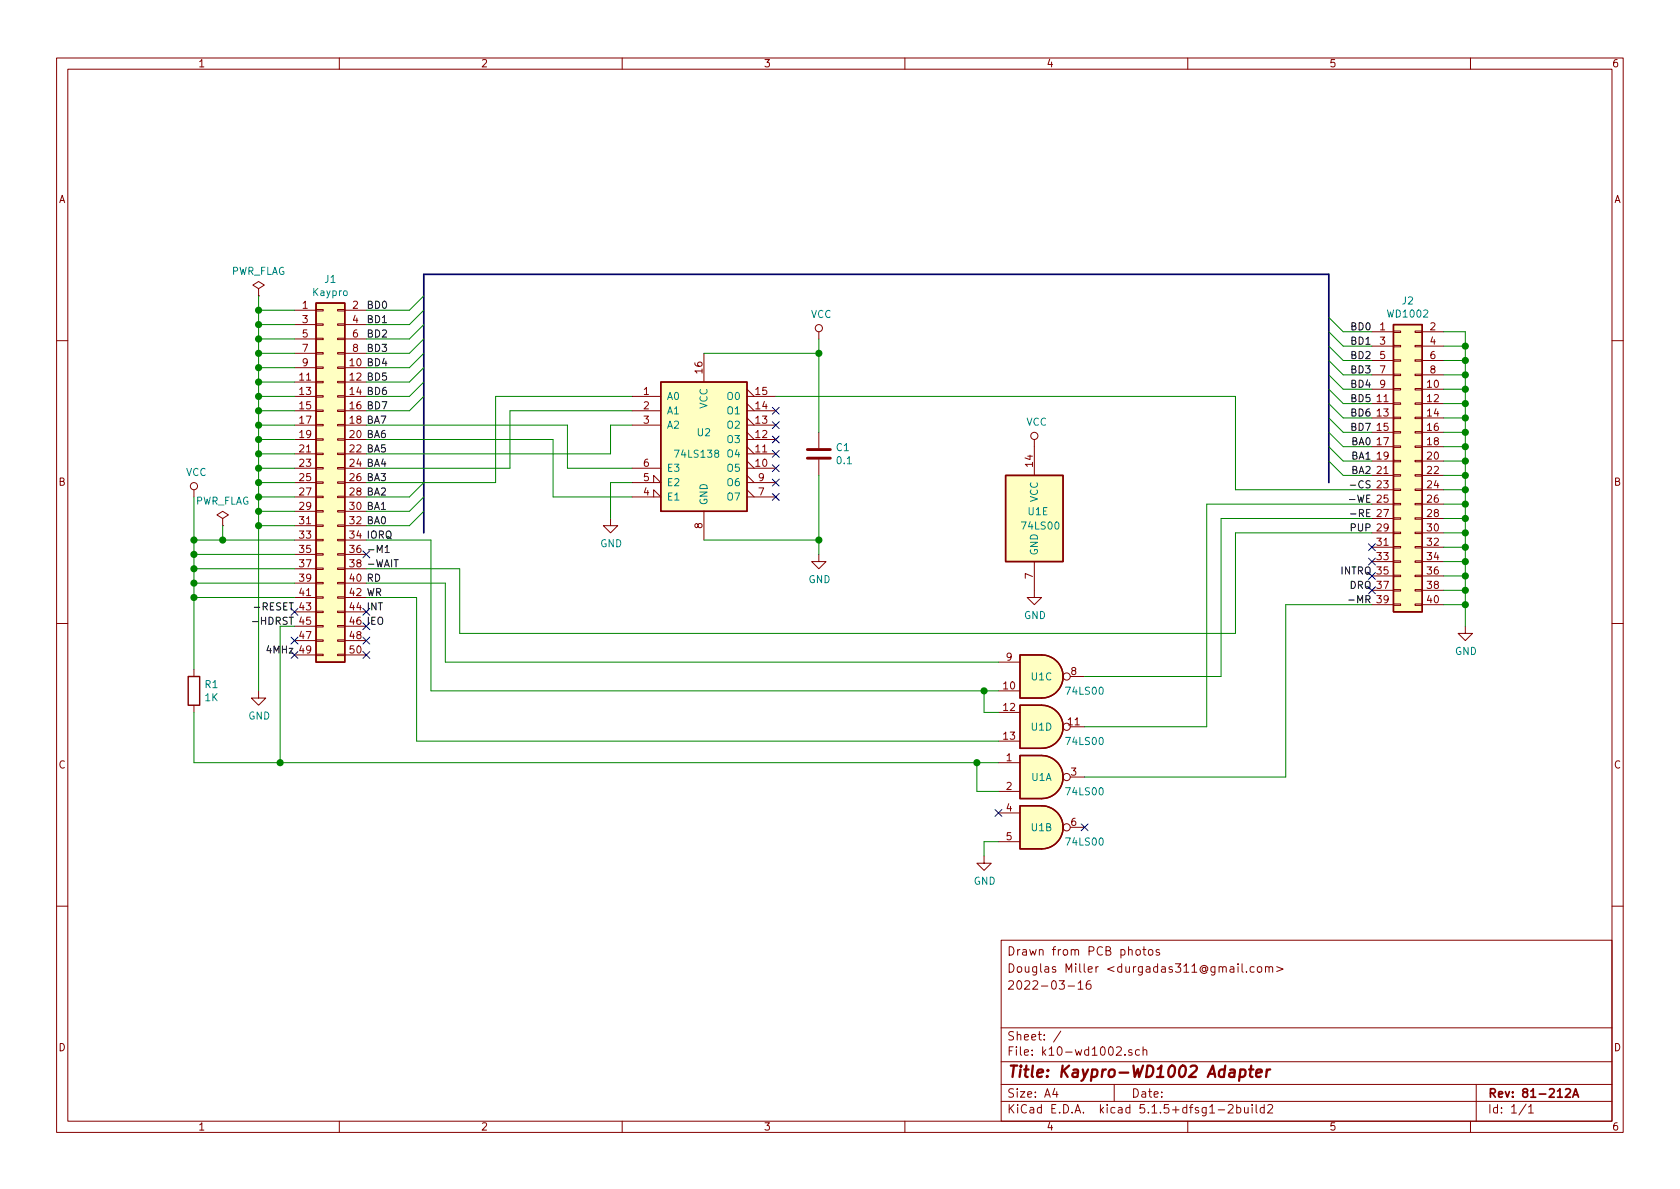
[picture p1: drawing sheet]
EESchema Schematic File Version 4
EELAYER 30 0
EELAYER END
$Descr A4 11693 8268
encoding utf-8
Sheet 1 1
Title "Kaypro-WD1002 Adapter"
Date ""
Rev "81-212A"
Comp ""
Comment1 ""
Comment2 "2022-03-16"
Comment3 "Douglas Miller <durgadas311@gmail.com>"
Comment4 "Drawn from PCB photos"
$EndDescr
$Comp
L Connector_Generic:Conn_02x20_Odd_Even J2
U 1 1
P 9750 3200
F 0 "J2" H 9800 4317 50  0000 C CNN
F 1 "WD1002" H 9800 4226 50  0000 C CNN
F 2 "" H 9750 3200 50  0001 C CNN
F 3 "~" H 9750 3200 50  0001 C CNN
	1    9750 3200
	1    0    0    -1  
$EndComp
$Comp
L 74xx:74LS138 U2
U 1 1
P 4900 3050
F 0 "U2" H 4900 3100 50  0000 C CNN
F 1 "74LS138" H 4850 2950 50  0000 C CNN
F 2 "" H 4900 3050 50  0001 C CNN
F 3 "http://www.ti.com/lit/gpn/sn74LS138" H 4900 3050 50  0001 C CNN
	1    4900 3050
	1    0    0    -1  
$EndComp
$Comp
L 74xx:74LS00 U1
U 1 1
P 7250 5400
F 0 "U1" H 7250 5400 50  0000 C CNN
F 1 "74LS00" H 7550 5300 50  0000 C CNN
F 2 "" H 7250 5400 50  0001 C CNN
F 3 "http://www.ti.com/lit/gpn/sn74ls00" H 7250 5400 50  0001 C CNN
	1    7250 5400
	1    0    0    -1  
$EndComp
$Comp
L 74xx:74LS00 U1
U 2 1
P 7250 5750
F 0 "U1" H 7250 5750 50  0000 C CNN
F 1 "74LS00" H 7550 5650 50  0000 C CNN
F 2 "" H 7250 5750 50  0001 C CNN
F 3 "http://www.ti.com/lit/gpn/sn74ls00" H 7250 5750 50  0001 C CNN
	2    7250 5750
	1    0    0    -1  
$EndComp
$Comp
L 74xx:74LS00 U1
U 3 1
P 7250 4700
F 0 "U1" H 7250 4700 50  0000 C CNN
F 1 "74LS00" H 7550 4600 50  0000 C CNN
F 2 "" H 7250 4700 50  0001 C CNN
F 3 "http://www.ti.com/lit/gpn/sn74ls00" H 7250 4700 50  0001 C CNN
	3    7250 4700
	1    0    0    -1  
$EndComp
$Comp
L 74xx:74LS00 U1
U 4 1
P 7250 5050
F 0 "U1" H 7250 5050 50  0000 C CNN
F 1 "74LS00" H 7550 4950 50  0000 C CNN
F 2 "" H 7250 5050 50  0001 C CNN
F 3 "http://www.ti.com/lit/gpn/sn74ls00" H 7250 5050 50  0001 C CNN
	4    7250 5050
	1    0    0    -1  
$EndComp
$Comp
L power:GND #PWR0101
U 1 1
P 1800 4800
F 0 "#PWR0101" H 1800 4550 50  0001 C CNN
F 1 "GND" H 1805 4627 50  0000 C CNN
F 2 "" H 1800 4800 50  0001 C CNN
F 3 "" H 1800 4800 50  0001 C CNN
	1    1800 4800
	1    0    0    -1  
$EndComp
Wire Wire Line
	1800 4800 1800 3650
Wire Wire Line
	1800 2150 2050 2150
Wire Wire Line
	2050 2250 1800 2250
Connection ~ 1800 2250
Wire Wire Line
	1800 2250 1800 2150
Wire Wire Line
	2050 2350 1800 2350
Connection ~ 1800 2350
Wire Wire Line
	1800 2350 1800 2250
Wire Wire Line
	2050 2450 1800 2450
Connection ~ 1800 2450
Wire Wire Line
	1800 2450 1800 2350
Wire Wire Line
	2050 2550 1800 2550
Connection ~ 1800 2550
Wire Wire Line
	1800 2550 1800 2450
Wire Wire Line
	2050 2650 1800 2650
Connection ~ 1800 2650
Wire Wire Line
	1800 2650 1800 2550
Wire Wire Line
	2050 2750 1800 2750
Connection ~ 1800 2750
Wire Wire Line
	1800 2750 1800 2650
Wire Wire Line
	2050 2850 1800 2850
Connection ~ 1800 2850
Wire Wire Line
	1800 2850 1800 2750
Wire Wire Line
	2050 2950 1800 2950
Connection ~ 1800 2950
Wire Wire Line
	1800 2950 1800 2850
Wire Wire Line
	2050 3050 1800 3050
Connection ~ 1800 3050
Wire Wire Line
	1800 3050 1800 2950
Wire Wire Line
	2050 3150 1800 3150
Connection ~ 1800 3150
Wire Wire Line
	1800 3150 1800 3050
Wire Wire Line
	2050 3250 1800 3250
Connection ~ 1800 3250
Wire Wire Line
	1800 3250 1800 3150
Wire Wire Line
	2050 3350 1800 3350
Connection ~ 1800 3350
Wire Wire Line
	1800 3350 1800 3250
Wire Wire Line
	2050 3450 1800 3450
Connection ~ 1800 3450
Wire Wire Line
	1800 3450 1800 3350
Wire Wire Line
	2050 3650 1800 3650
Connection ~ 1800 3650
Wire Wire Line
	1800 3650 1800 3550
Wire Wire Line
	2050 3550 1800 3550
Connection ~ 1800 3550
Wire Wire Line
	1800 3550 1800 3450
$Comp
L power:VCC #PWR0102
U 1 1
P 1350 3450
F 0 "#PWR0102" H 1350 3300 50  0001 C CNN
F 1 "VCC" H 1367 3623 50  0000 C CNN
F 2 "" H 1350 3450 50  0001 C CNN
F 3 "" H 1350 3450 50  0001 C CNN
	1    1350 3450
	1    0    0    -1  
$EndComp
Wire Wire Line
	1350 3450 1350 3750
Wire Wire Line
	1350 4150 2050 4150
Wire Wire Line
	2050 4050 1350 4050
Connection ~ 1350 4050
Wire Wire Line
	1350 4050 1350 4150
Wire Wire Line
	2050 3950 1350 3950
Connection ~ 1350 3950
Wire Wire Line
	1350 3950 1350 4050
Wire Wire Line
	2050 3850 1350 3850
Connection ~ 1350 3850
Wire Wire Line
	1350 3850 1350 3950
Wire Wire Line
	2050 3750 1550 3750
Connection ~ 1350 3750
Wire Wire Line
	1350 3750 1350 3850
Text Label 2550 2150 0    50   ~ 0
BD0
Text Label 2550 2250 0    50   ~ 0
BD1
Text Label 2550 2350 0    50   ~ 0
BD2
Text Label 2550 2450 0    50   ~ 0
BD3
Text Label 2550 2550 0    50   ~ 0
BD4
Text Label 2550 2650 0    50   ~ 0
BD5
Text Label 2550 2750 0    50   ~ 0
BD6
Text Label 2550 2850 0    50   ~ 0
BD7
Text Label 2550 2950 0    50   ~ 0
BA7
Text Label 2550 3050 0    50   ~ 0
BA6
Text Label 2550 3150 0    50   ~ 0
BA5
Text Label 2550 3250 0    50   ~ 0
BA4
Text Label 2550 3350 0    50   ~ 0
BA3
Text Label 2550 3450 0    50   ~ 0
BA2
Text Label 2550 3550 0    50   ~ 0
BA1
Text Label 2550 3650 0    50   ~ 0
BA0
Text Label 2550 4050 0    50   ~ 0
RD
Text Label 2550 4150 0    50   ~ 0
WR
Text Label 2550 3950 0    50   ~ 0
-WAIT
Text Label 2550 4350 0    50   ~ 0
IEO
Text Label 2550 4250 0    50   ~ 0
INT
Text Label 2050 4350 2    50   ~ 0
-HDRST
Text Label 2050 4550 2    50   ~ 0
4MHz
$Comp
L Device:C C1
U 1 1
P 5700 3150
F 0 "C1" H 5815 3196 50  0000 L CNN
F 1 "0.1" H 5815 3105 50  0000 L CNN
F 2 "" H 5738 3000 50  0001 C CNN
F 3 "~" H 5700 3150 50  0001 C CNN
	1    5700 3150
	1    0    0    -1  
$EndComp
$Comp
L power:GND #PWR0103
U 1 1
P 5700 3850
F 0 "#PWR0103" H 5700 3600 50  0001 C CNN
F 1 "GND" H 5705 3677 50  0000 C CNN
F 2 "" H 5700 3850 50  0001 C CNN
F 3 "" H 5700 3850 50  0001 C CNN
	1    5700 3850
	1    0    0    -1  
$EndComp
Wire Wire Line
	5700 3850 5700 3750
Wire Wire Line
	5700 3000 5700 2450
$Comp
L Device:R R1
U 1 1
P 1350 4800
F 0 "R1" H 1420 4846 50  0000 L CNN
F 1 "1K" H 1420 4755 50  0000 L CNN
F 2 "" V 1280 4800 50  0001 C CNN
F 3 "~" H 1350 4800 50  0001 C CNN
	1    1350 4800
	1    0    0    -1  
$EndComp
Wire Wire Line
	6950 5500 6800 5500
Wire Wire Line
	6800 5500 6800 5300
Wire Wire Line
	6950 5300 6800 5300
Connection ~ 6800 5300
Wire Wire Line
	7550 5400 8950 5400
Wire Wire Line
	8950 5400 8950 4200
Wire Wire Line
	8950 4200 9550 4200
Wire Wire Line
	6950 4950 6850 4950
Wire Wire Line
	6850 4950 6850 4800
Wire Wire Line
	6850 4800 6950 4800
$Comp
L power:GND #PWR0104
U 1 1
P 10200 4350
F 0 "#PWR0104" H 10200 4100 50  0001 C CNN
F 1 "GND" H 10205 4177 50  0000 C CNN
F 2 "" H 10200 4350 50  0001 C CNN
F 3 "" H 10200 4350 50  0001 C CNN
	1    10200 4350
	1    0    0    -1  
$EndComp
Wire Wire Line
	10200 4350 10200 4200
Wire Wire Line
	10200 2300 10050 2300
Wire Wire Line
	10050 2400 10200 2400
Connection ~ 10200 2400
Wire Wire Line
	10200 2400 10200 2300
Wire Wire Line
	10050 2500 10200 2500
Connection ~ 10200 2500
Wire Wire Line
	10200 2500 10200 2400
Wire Wire Line
	10050 2600 10200 2600
Connection ~ 10200 2600
Wire Wire Line
	10200 2600 10200 2500
Wire Wire Line
	10050 2700 10200 2700
Connection ~ 10200 2700
Wire Wire Line
	10200 2700 10200 2600
Wire Wire Line
	10050 2800 10200 2800
Connection ~ 10200 2800
Wire Wire Line
	10200 2800 10200 2700
Wire Wire Line
	10050 2900 10200 2900
Connection ~ 10200 2900
Wire Wire Line
	10200 2900 10200 2800
Wire Wire Line
	10050 3000 10200 3000
Connection ~ 10200 3000
Wire Wire Line
	10200 3000 10200 2900
Wire Wire Line
	10050 3100 10200 3100
Connection ~ 10200 3100
Wire Wire Line
	10200 3100 10200 3000
Wire Wire Line
	10050 3200 10200 3200
Connection ~ 10200 3200
Wire Wire Line
	10200 3200 10200 3100
Wire Wire Line
	10050 3300 10200 3300
Connection ~ 10200 3300
Wire Wire Line
	10200 3300 10200 3200
Wire Wire Line
	10050 3400 10200 3400
Connection ~ 10200 3400
Wire Wire Line
	10200 3400 10200 3300
Wire Wire Line
	10050 3500 10200 3500
Connection ~ 10200 3500
Wire Wire Line
	10200 3500 10200 3400
Wire Wire Line
	10050 3600 10200 3600
Connection ~ 10200 3600
Wire Wire Line
	10200 3600 10200 3500
Wire Wire Line
	10050 3700 10200 3700
Connection ~ 10200 3700
Wire Wire Line
	10200 3700 10200 3600
Wire Wire Line
	10050 3800 10200 3800
Connection ~ 10200 3800
Wire Wire Line
	10200 3800 10200 3700
Wire Wire Line
	10050 3900 10200 3900
Connection ~ 10200 3900
Wire Wire Line
	10200 3900 10200 3800
Wire Wire Line
	10050 4000 10200 4000
Connection ~ 10200 4000
Wire Wire Line
	10200 4000 10200 3900
Wire Wire Line
	10050 4100 10200 4100
Connection ~ 10200 4100
Wire Wire Line
	10200 4100 10200 4000
Wire Wire Line
	10050 4200 10200 4200
Connection ~ 10200 4200
Wire Wire Line
	10200 4200 10200 4100
Text Label 9550 2300 2    50   ~ 0
BD0
Text Label 9550 2400 2    50   ~ 0
BD1
Text Label 9550 2500 2    50   ~ 0
BD2
Text Label 9550 2600 2    50   ~ 0
BD3
Text Label 9550 2700 2    50   ~ 0
BD4
Text Label 9550 2800 2    50   ~ 0
BD5
Text Label 9550 2900 2    50   ~ 0
BD6
Text Label 9550 3000 2    50   ~ 0
BD7
Text Label 9550 3100 2    50   ~ 0
BA0
Text Label 9550 3200 2    50   ~ 0
BA1
Text Label 9550 3300 2    50   ~ 0
BA2
Text Label 9550 3400 2    50   ~ 0
-CS
Text Label 9550 3500 2    50   ~ 0
-WE
Text Label 9550 3600 2    50   ~ 0
-RE
Text Label 9550 3700 2    50   ~ 0
PUP
Text Label 9550 4000 2    50   ~ 0
INTRQ
Text Label 9550 4100 2    50   ~ 0
DRQ
Text Label 9550 4200 2    50   ~ 0
-MR
Wire Wire Line
	7550 4700 8500 4700
Wire Wire Line
	8500 4700 8500 3600
Wire Wire Line
	8500 3600 9550 3600
Wire Wire Line
	7550 5050 8400 5050
Wire Wire Line
	8400 5050 8400 3500
Wire Wire Line
	8400 3500 9550 3500
Wire Wire Line
	8600 2750 8600 3400
Wire Wire Line
	8600 3400 9550 3400
$Comp
L power:GND #PWR0105
U 1 1
P 6850 5950
F 0 "#PWR0105" H 6850 5700 50  0001 C CNN
F 1 "GND" H 6855 5777 50  0000 C CNN
F 2 "" H 6850 5950 50  0001 C CNN
F 3 "" H 6850 5950 50  0001 C CNN
	1    6850 5950
	1    0    0    -1  
$EndComp
Wire Wire Line
	6950 5850 6850 5850
Wire Wire Line
	6850 5850 6850 5950
Wire Wire Line
	3450 3350 3450 2750
Wire Wire Line
	2550 3250 3550 3250
Wire Wire Line
	3550 3250 3550 2850
Wire Wire Line
	3550 2850 4400 2850
$Comp
L power:GND #PWR0106
U 1 1
P 4250 3600
F 0 "#PWR0106" H 4250 3350 50  0001 C CNN
F 1 "GND" H 4255 3427 50  0000 C CNN
F 2 "" H 4250 3600 50  0001 C CNN
F 3 "" H 4250 3600 50  0001 C CNN
	1    4250 3600
	1    0    0    -1  
$EndComp
Wire Wire Line
	4250 3600 4250 3350
Wire Wire Line
	4250 3350 4400 3350
Wire Wire Line
	2550 2950 3950 2950
Wire Wire Line
	3950 2950 3950 3250
Wire Wire Line
	2550 3050 3850 3050
Wire Wire Line
	3850 3050 3850 3450
Wire Wire Line
	3850 3450 4400 3450
Wire Wire Line
	2550 4150 2900 4150
Wire Wire Line
	2900 4150 2900 5150
Wire Wire Line
	2900 5150 6950 5150
Wire Wire Line
	2550 4050 3100 4050
Wire Wire Line
	3100 4050 3100 4600
Wire Wire Line
	2550 3150 4250 3150
Wire Wire Line
	3100 4600 6950 4600
Wire Wire Line
	2050 4350 1950 4350
Wire Wire Line
	1950 4350 1950 5300
Wire Wire Line
	1950 5300 6800 5300
Entry Wire Line
	2850 2150 2950 2050
Entry Wire Line
	2850 2250 2950 2150
Entry Wire Line
	2850 2350 2950 2250
Entry Wire Line
	2850 2450 2950 2350
Entry Wire Line
	2850 2550 2950 2450
Entry Wire Line
	2850 2650 2950 2550
Entry Wire Line
	2850 2750 2950 2650
Entry Wire Line
	2850 2850 2950 2750
Entry Wire Line
	2850 3450 2950 3350
Entry Wire Line
	2850 3550 2950 3450
Entry Wire Line
	2850 3650 2950 3550
Wire Wire Line
	2550 2150 2850 2150
Wire Wire Line
	2550 2250 2850 2250
Wire Wire Line
	2550 2350 2850 2350
Wire Wire Line
	2550 2450 2850 2450
Wire Wire Line
	2550 2550 2850 2550
Wire Wire Line
	2550 2650 2850 2650
Wire Wire Line
	2550 2750 2850 2750
Wire Wire Line
	2550 2850 2850 2850
Wire Wire Line
	2550 3450 2850 3450
Wire Wire Line
	2550 3550 2850 3550
Wire Wire Line
	2550 3650 2850 3650
Entry Wire Line
	9250 2200 9350 2300
Entry Wire Line
	9250 2300 9350 2400
Entry Wire Line
	9250 2400 9350 2500
Entry Wire Line
	9250 2500 9350 2600
Entry Wire Line
	9250 2600 9350 2700
Entry Wire Line
	9250 2700 9350 2800
Entry Wire Line
	9250 2800 9350 2900
Entry Wire Line
	9250 2900 9350 3000
Entry Wire Line
	9250 3000 9350 3100
Entry Wire Line
	9250 3100 9350 3200
Entry Wire Line
	9250 3200 9350 3300
Wire Wire Line
	9350 2300 9550 2300
Wire Wire Line
	9350 2400 9550 2400
Wire Wire Line
	9350 2500 9550 2500
Wire Wire Line
	9350 2600 9550 2600
Wire Wire Line
	9350 2700 9550 2700
Wire Wire Line
	9350 2800 9550 2800
Wire Wire Line
	9350 2900 9550 2900
Wire Wire Line
	9350 3000 9550 3000
Wire Wire Line
	9350 3100 9550 3100
Wire Wire Line
	9350 3200 9550 3200
Wire Wire Line
	9350 3300 9550 3300
Text Label 2550 3750 0    50   ~ 0
IORQ
Text Label 2550 3850 0    50   ~ 0
-M1
$Comp
L Connector_Generic:Conn_02x25_Odd_Even J1
U 1 1
P 2250 3350
F 0 "J1" H 2300 4767 50  0000 C CNN
F 1 "Kaypro" H 2300 4676 50  0000 C CNN
F 2 "" H 2250 3350 50  0001 C CNN
F 3 "~" H 2250 3350 50  0001 C CNN
	1    2250 3350
	1    0    0    -1  
$EndComp
Text Label 2050 4250 2    50   ~ 0
-RESET
Wire Wire Line
	2550 3750 3000 3750
Wire Wire Line
	3000 3750 3000 4800
Wire Wire Line
	3000 4800 6850 4800
Connection ~ 6850 4800
$Comp
L 74xx:74LS00 U1
U 5 1
P 7200 3600
F 0 "U1" H 7150 3650 50  0000 L CNN
F 1 "74LS00" H 7100 3550 50  0000 L CNN
F 2 "" H 7200 3600 50  0001 C CNN
F 3 "http://www.ti.com/lit/gpn/sn74ls00" H 7200 3600 50  0001 C CNN
	5    7200 3600
	1    0    0    -1  
$EndComp
$Comp
L power:VCC #PWR0107
U 1 1
P 5700 2350
F 0 "#PWR0107" H 5700 2200 50  0001 C CNN
F 1 "VCC" H 5717 2523 50  0000 C CNN
F 2 "" H 5700 2350 50  0001 C CNN
F 3 "" H 5700 2350 50  0001 C CNN
	1    5700 2350
	1    0    0    -1  
$EndComp
$Comp
L power:VCC #PWR0108
U 1 1
P 7200 3100
F 0 "#PWR0108" H 7200 2950 50  0001 C CNN
F 1 "VCC" H 7217 3273 50  0000 C CNN
F 2 "" H 7200 3100 50  0001 C CNN
F 3 "" H 7200 3100 50  0001 C CNN
	1    7200 3100
	1    0    0    -1  
$EndComp
$Comp
L power:GND #PWR0109
U 1 1
P 7200 4100
F 0 "#PWR0109" H 7200 3850 50  0001 C CNN
F 1 "GND" H 7205 3927 50  0000 C CNN
F 2 "" H 7200 4100 50  0001 C CNN
F 3 "" H 7200 4100 50  0001 C CNN
	1    7200 4100
	1    0    0    -1  
$EndComp
Connection ~ 5700 2450
Wire Wire Line
	5700 2450 5700 2350
Wire Bus Line
	2950 1900 9250 1900
Connection ~ 5700 3750
Wire Wire Line
	5700 3750 5700 3300
Wire Wire Line
	3450 2750 4400 2750
Wire Wire Line
	4250 3150 4250 2950
Wire Wire Line
	4250 2950 4400 2950
Wire Wire Line
	3950 3250 4400 3250
Wire Wire Line
	4900 2450 5700 2450
Wire Wire Line
	4900 3750 5700 3750
Wire Wire Line
	8600 2750 5400 2750
Wire Wire Line
	1350 4650 1350 4150
Connection ~ 1350 4150
Wire Wire Line
	1350 4950 1350 5300
Wire Wire Line
	1350 5300 1950 5300
Connection ~ 1950 5300
Wire Wire Line
	2550 3950 3200 3950
Wire Wire Line
	3200 3950 3200 4400
Wire Wire Line
	3200 4400 8600 4400
Wire Wire Line
	8600 4400 8600 3700
Wire Wire Line
	8600 3700 9550 3700
NoConn ~ 2550 3850
NoConn ~ 2550 4250
NoConn ~ 2550 4350
NoConn ~ 2550 4450
NoConn ~ 2550 4550
NoConn ~ 2050 4550
NoConn ~ 2050 4450
NoConn ~ 2050 4250
NoConn ~ 6950 5650
NoConn ~ 9550 3800
NoConn ~ 9550 3900
NoConn ~ 9550 4000
NoConn ~ 9550 4100
NoConn ~ 7550 5750
NoConn ~ 5400 2850
NoConn ~ 5400 2950
NoConn ~ 5400 3050
NoConn ~ 5400 3150
NoConn ~ 5400 3250
NoConn ~ 5400 3350
NoConn ~ 5400 3450
$Comp
L power:PWR_FLAG #FLG0101
U 1 1
P 1550 3650
F 0 "#FLG0101" H 1550 3725 50  0001 C CNN
F 1 "PWR_FLAG" H 1550 3823 50  0000 C CNN
F 2 "" H 1550 3650 50  0001 C CNN
F 3 "~" H 1550 3650 50  0001 C CNN
	1    1550 3650
	1    0    0    -1  
$EndComp
$Comp
L power:PWR_FLAG #FLG0102
U 1 1
P 1800 2050
F 0 "#FLG0102" H 1800 2125 50  0001 C CNN
F 1 "PWR_FLAG" H 1800 2223 50  0000 C CNN
F 2 "" H 1800 2050 50  0001 C CNN
F 3 "~" H 1800 2050 50  0001 C CNN
	1    1800 2050
	1    0    0    -1  
$EndComp
Wire Wire Line
	1550 3650 1550 3750
Connection ~ 1550 3750
Wire Wire Line
	1550 3750 1350 3750
Wire Wire Line
	1800 2050 1800 2150
Wire Wire Line
	2550 3350 3450 3350
Wire Bus Line
	2950 1900 2950 3700
Wire Bus Line
	9250 1900 9250 3350
Connection ~ 1800 2150
$EndSCHEMATC
